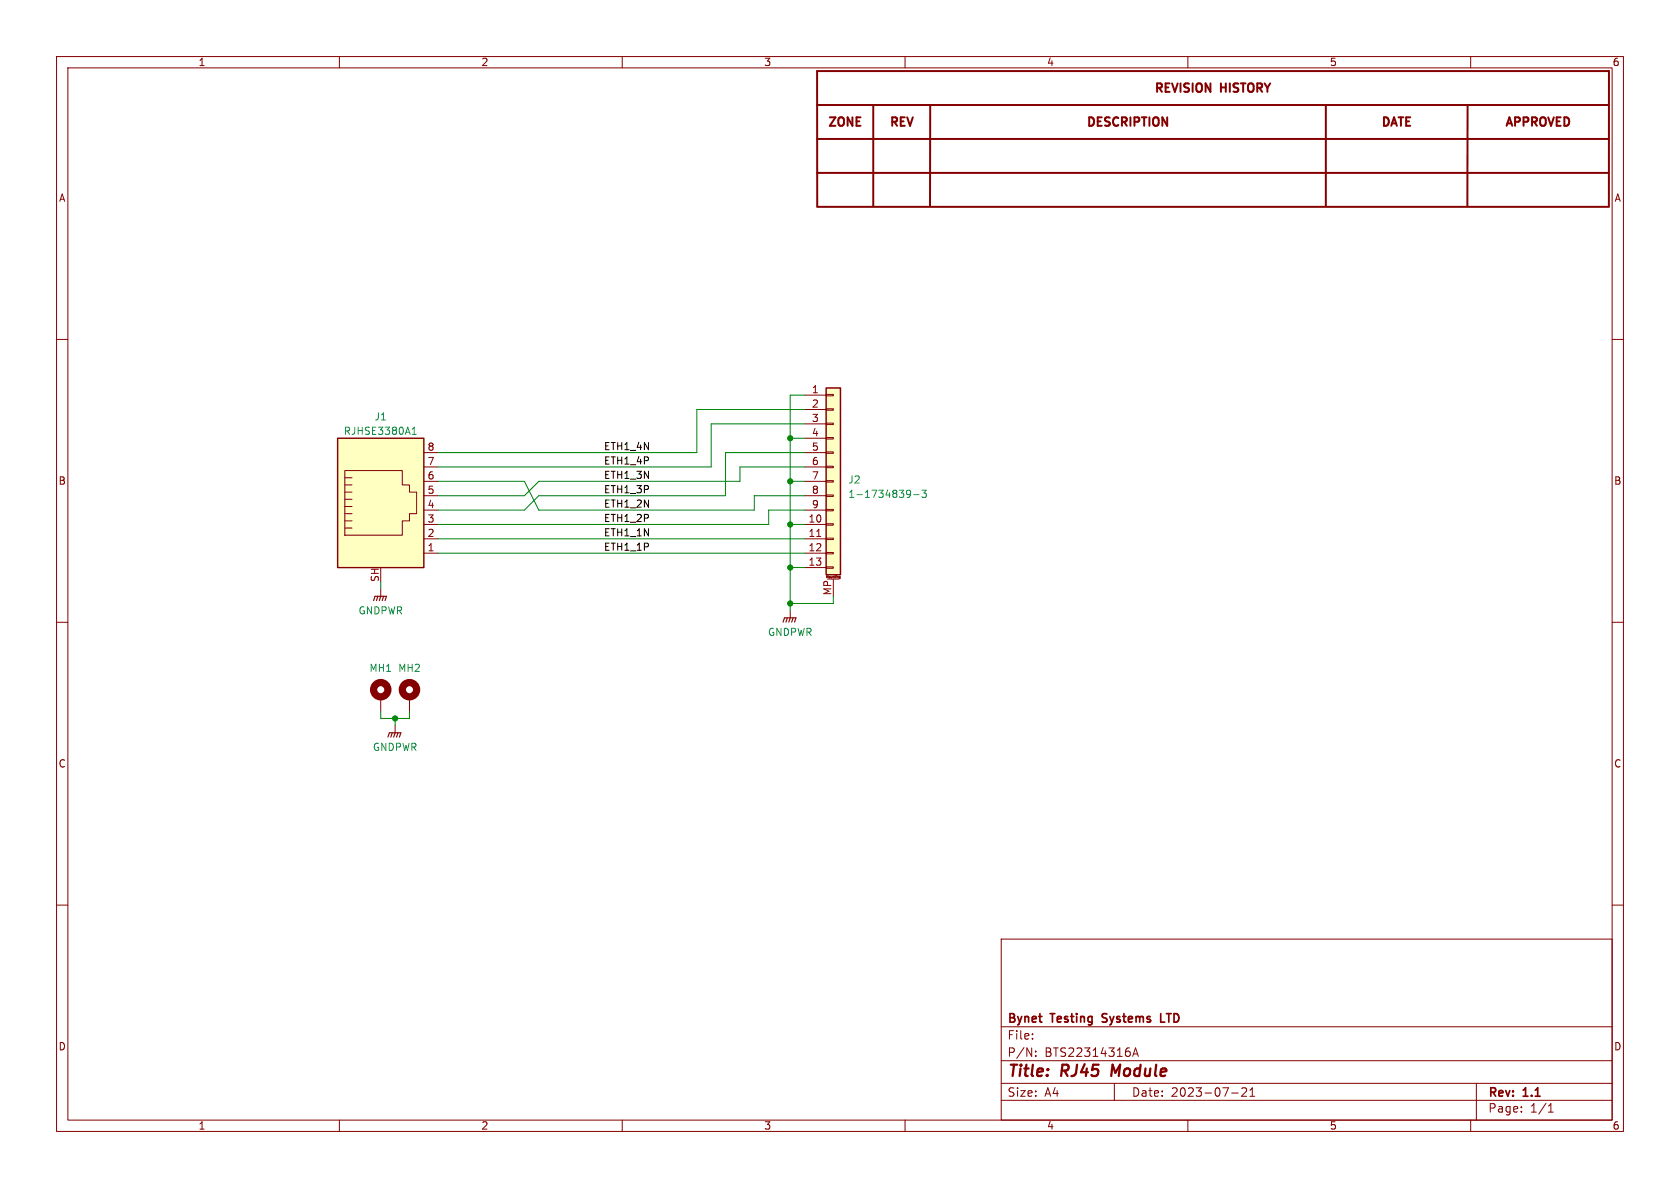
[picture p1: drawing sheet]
<svg xmlns="http://www.w3.org/2000/svg" width="297mm" height="210mm" viewBox="0 0 297 210" stroke-linecap="round" stroke-linejoin="round" font-family="sans-serif">
<g fill="none" stroke="#840000" stroke-width=".18">
<path d="M10 10h277v190h-277zM12 12h273v186h-273zM60 10v2M110 10v2M160 10v2M210 10v2M260 10v2M10 60h2M285 60h2M142.2 69.9h3.8M142.2 72.4h3.8M142.2 74.9h3.8"/>
<path d="M142.2 77.5h3.8M146 79.9h1.3v.2h-1.3zM146 77.3h1.3v.3h-1.3zM146 74.8h1.3v.3h-1.3zM146 72.3h1.3v.2h-1.3zM146 69.7h1.3v.3h-1.3zM61 93.3h1.2M61 92.1h1.2M61 90.8h1.2M61 89.5h1.2M61 88.3h1.2M61 87h1.2"/>
<path d="M61 83.2h10.1v2.5h1.3v1.3h1.3v3.8h-1.3v1.3h-1.3v2.5h-10.1zM61 85.7h1.2M61 84.5h1.2M74.9 97.8h2.6M74.9 95.3h2.6M74.9 92.7h2.6M74.9 90.2h2.6M74.9 87.6h2.6M74.9 85.1h2.6M74.9 82.6h2.6M74.9 80h2.6M142.2 97.8h3.8"/>
<path d="M142.2 95.3h3.8M142.2 92.7h3.8M142.2 90.2h3.8M142.2 87.6h3.8M142.2 85.1h3.8M142.2 82.6h3.8M142.2 80h3.8M144.4 94.8h.7M146 97.7h1.3v.2h-1.3zM146 95.1h1.3v.3h-1.3zM146 92.6h1.3v.2h-1.3zM146 90h1.3v.3h-1.3z"/>
<path d="M146 87.5h1.3v.3h-1.3zM146 85h1.3v.2h-1.3zM146 82.4h1.3v.3h-1.3zM10 110h2M67.3 104.1v1.3M139.7 108v1.2M142.2 100.3h3.8M146 100.2h1.3v.3h-1.3zM146.1 102.1v-.3l.2 .2 .1-.2v.3M146.3 102.4h2M147.3 102.4v3M147.6 101.8v.3"/>
<path d="M147.8 101.8h.1M148.3 102.1h.1M148.3 102.3h.1M148.3 102.1h.2M148.5 102.3h-.1M148.5 101.9v.4M148.5 101.9h-.1l-.1 .2M285 110h2M67.3 123.2v2.5M69.8 128.3v1.2M72.4 123.2v2.5M10 160h2"/>
<path d="M285 160h2M177 166h108v32h-108zM60 198v2M110 198v2M160 198v2M177 194.5h108M177 191.5h108M177 187.5h108M177 181.5h108M182.5 183.6v.1M182.5 182.8v.1M183.1 186.6v.1"/>
<path d="M183.1 185.8v.2M197 191.5v3M200.2 186.7l.5-1.5 .5 1.5M200.4 186.3h.7M210 198v2M217.7 193.2h1.2M219.5 192.4l.6-.1 .2 .1 .1 .3-.9 1.1h.9M221 193.8h.8M221 192.7l.4-.4v1.5M260 198v2M261 191.5v6.5M269 196.5v.1"/>
<path d="M269 195.7v.1M273.7 196.6h.9M273.7 195.5l.5-.4v1.5"/>
</g>
<path d="M196.7 188.2l-.3 2" fill="none" stroke="#840000" stroke-width=".4"/>
<path d="M194.9 179.3v.5M205.2 179.2v1.5h.7M194.8 180.6l.3 .1" fill="none" stroke="#840000" stroke-width=".3"/>
<path d="M144.5 18.6h140M154.4 18.6v17.8M164.5 18.6l-.1 17.8M234.4 18.6v17.8M259.5 18.6l-.1 17.8M144.5 24.6h140M144.5 30.6h140M144.5 36.6h140M144.5 36.4v-23.8h139.9v23.8" fill="none" stroke="#840000" stroke-width=".35"/>
<g fill="none" stroke="#840000" stroke-width="1.3">
<circle cx="67.3" cy="121.9" r="1.27"/>
<circle cx="72.4" cy="121.9" r="1.27"/>
</g>
<path d="M66 106.2l.3-.8h2l-.2 .8M66.8 105.4l-.3 .8M67.3 105.4l-.2 .8M67.8 105.4l-.2 .8M138.4 110l.3-.8h2l-.2 .8M139.2 109.2l-.3 .8M139.7 109.2l-.3 .8M140.2 109.2l-.2 .8M68.6 130.3l.2-.8h2.1l-.3 .8M69.3 129.5l-.2 .8M69.8 129.5l-.2 .8M70.4 129.5l-.3 .8" fill="none" stroke="#840000" stroke-width=".2"/>
<g fill="#ffffc2" stroke="#ffffc2" stroke-width=".18">
<path d="M59.7 77.5h15.2v22.8h-15.2z"/>
<path d="M146 68.6h2.6v33h-2.6z"/>
</g>
<path d="M59.7 77.5h15.2v22.8h-15.2zM146 68.6h2.6v33h-2.6z" fill="none" stroke="#840000" stroke-width=".25"/>
<path d="M72.9 76.8h.7M72.9 75.9l.3-.4v1.3M160.4 86.7h.3l.2 .1a.84 .84 0 0 1-.3 1.1h-.2M161 87.2l-.3 .2h-.3M161.5 87.4h1M163 86.7h.8l-.5 .4 .4 .2v.5l-.2 .1-.5-.1" fill="none" stroke="#008484" stroke-width=".18"/>
<g fill="none" stroke="#008400" stroke-width=".18">
<path d="M139.7 77.5h2.5M142.2 69.9h-2.5v38.1M142.2 74.9h-16.5v7.7h-48.2M142.2 72.4h-19v7.6h-45.7M77.5 85.1h15.2l2.5 5.1h38.1v-2.6h8.9M77.5 95.3h64.7M77.5 97.8h64.7M139.7 92.7h2.5M139.7 85.1h2.5M142.2 90.2h-6.3v2.5h-58.4M142.2 82.6h-11.4v2.5h-35.6l-2.5 2.5h-15.2M142.2 80h-13.9v7.6h-33.1l-2.5 2.6h-15.2"/>
<path d="M67.3 102.9v1.2M139.7 100.3h2.5M147.3 105.4v1.3h-7.6M67.3 125.7v1.3h5.1v-1.3M69.8 127v1.3"/>
</g>
<g fill="#008400" stroke="#008400" stroke-width=".18">
<circle cx="139.7" cy="92.7" r=".46"/>
<circle cx="139.7" cy="106.7" r=".46"/>
<circle cx="139.7" cy="100.3" r=".46"/>
<circle cx="139.7" cy="85.1" r=".46"/>
<circle cx="139.7" cy="77.5" r=".46"/>
<circle cx="69.8" cy="127" r=".46"/>
</g>
<g font-size="2.8" fill="#840000">
<text x="178" y="190.9">Title:</text>
<text x="187.7" y="190.9">RJ45</text>
<text x="197.3" y="190.9">Module</text>
</g>
<g font-size="2.1" fill="#840000">
<text x="203.8" y="16.8">REVISION</text>
<text x="215.9" y="16.8">HISTORY</text>
<text x="146.1" y="22.8">ZONE</text>
<text x="157" y="22.8">REV</text>
<text x="191.8" y="22.8">DESCRIPTION</text>
<text x="243.9" y="22.8">DATE</text>
<text x="265.8" y="22.8">APPROVED</text>
<text x="178" y="184">File:</text>
<text x="178" y="181.2">Bynet</text>
<text x="185.9" y="181.2">Testing</text>
<text x="195.6" y="181.2">Systems</text>
<text x="206.4" y="181.2">LTD</text>
<text x="178" y="187">P/N:</text>
<text x="184.7" y="187">BTS22314316A</text>
<text x="178" y="194.1">Size:</text>
<text x="184.7" y="194.1">A4</text>
<text x="200" y="194.1">Date:</text>
<text x="207" y="194.1">2023-07-21</text>
<text x="263" y="194.3">Rev:</text>
<text x="263" y="196.9">Page:</text>
<text x="269.4" y="194.3">1.1</text>
<text x="270.5" y="196.9">1/1</text>
</g>
<g font-size="1.8" fill="#840000">
<text x="35" y="11.9">1</text>
<text x="85" y="11.9">2</text>
<text x="135" y="11.9">3</text>
<text x="185" y="11.9">4</text>
<text x="235" y="11.9">5</text>
<text x="285" y="11.9">6</text>
<text x="10.3" y="35.9">A</text>
<text x="285.3" y="35.9">A</text>
<text x="143.4" y="69.6">1</text>
<text x="143.4" y="72.1">2</text>
<text x="143.4" y="74.7">3</text>
<text x="143.4" y="77.2">4</text>
<text x="75.5" y="82.3">7</text>
<text x="75.5" y="79.8">8</text>
<text x="143.4" y="79.8">5</text>
<text x="143.4" y="82.3">6</text>
<text x="10.3" y="85.9">B</text>
<text x="75.5" y="89.9">4</text>
<text x="75.5" y="87.4">5</text>
<text x="75.5" y="84.8">6</text>
<text x="143.4" y="84.8">7</text>
<text x="143.4" y="87.4">8</text>
<text x="143.4" y="89.9">9</text>
<text x="285.3" y="85.9">B</text>
<text x="75.5" y="95">2</text>
<text x="75.5" y="92.5">3</text>
<text x="142.8" y="92.5">10</text>
<text x="142.8" y="95">11</text>
<text x="75.5" y="97.5">1</text>
<text x="142.8" y="97.5">12</text>
<text x="142.8" y="100.1">13</text>
<text x="67.1" y="103" transform="rotate(-90 67.1 103)">SH</text>
<text x="147.1" y="105.3" transform="rotate(-90 147.1 105.3)">MP</text>
<text x="10.3" y="135.9">C</text>
<text x="285.3" y="135.9">C</text>
<text x="10.3" y="185.9">D</text>
<text x="285.3" y="185.9">D</text>
<text x="35" y="199.9">1</text>
<text x="85" y="199.9">2</text>
<text x="135" y="199.9">3</text>
<text x="185" y="199.9">4</text>
<text x="235" y="199.9">5</text>
<text x="285" y="199.9">6</text>
</g>
<g font-size="1.8" fill="#008484">
<text x="60.7" y="77.1">RJHSE3380A1</text>
<text x="66.1" y="74.5">J1</text>
<text x="149.9" y="85.7">J2</text>
<text x="149.9" y="88.2">1-1734839-3</text>
<text x="63.3" y="108.8">GNDPWR</text>
<text x="135.7" y="112.6">GNDPWR</text>
<text x="65.2" y="119">MH1</text>
<text x="70.3" y="119">MH2</text>
<text x="65.8" y="132.9">GNDPWR</text>
</g>
<g font-size="1.8">
<text x="106.7" y="79.7">ETH1_4N</text>
<text x="106.7" y="82.2">ETH1_4P</text>
<text x="106.7" y="89.8">ETH1_2N</text>
<text x="106.7" y="87.3">ETH1_3P</text>
<text x="106.7" y="84.7">ETH1_3N</text>
<text x="106.7" y="94.9">ETH1_1N</text>
<text x="106.7" y="92.4">ETH1_2P</text>
<text x="106.7" y="97.4">ETH1_1P</text>
</g>
<text font-size=".5" fill="#840000" x="145.9" y="102.4">Mounting</text>
</svg>
